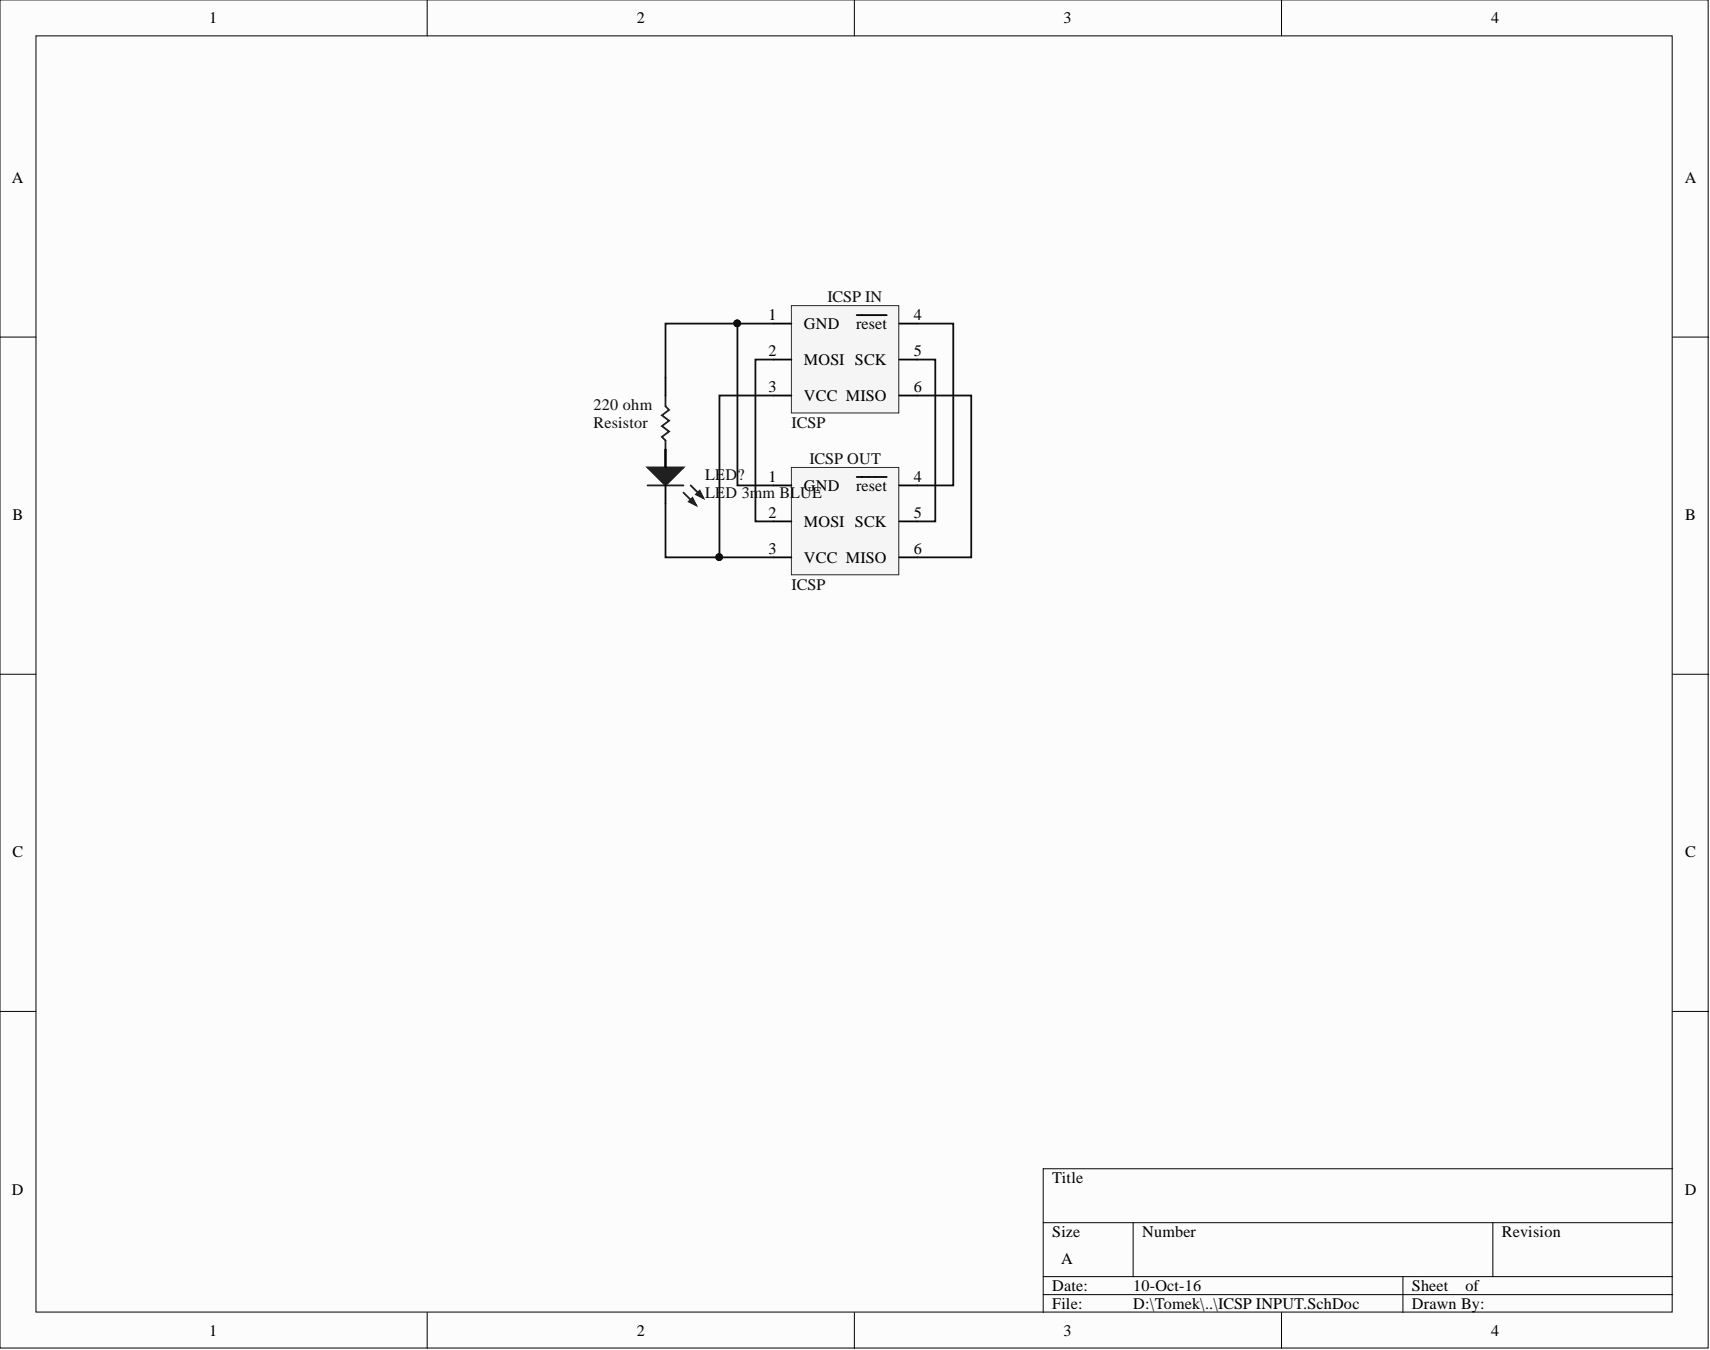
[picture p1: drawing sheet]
<svg xmlns="http://www.w3.org/2000/svg" width="241mm" height="190mm" viewBox="0 0 241 190" stroke-linecap="round" stroke-linejoin="round" font-family="sans-serif">
<g fill="#fcfcfc" stroke="#000" stroke-width=".14">
<path d="M0 0h241v190.2h-241z"/>
<path d="M5.1 5.1h230.9v180h-230.9z"/>
</g>
<g fill="none" stroke="#000" stroke-width=".14">
<path d="M60.3 0v5.1M120.6 0v5.1M180.8 0v5.1M0 47.6h5.1M236 47.6h5.1M0 95.1h5.1M236 95.1h5.1M0 142.7h5.1M236 142.7h5.1M147.2 172.5h88.8M159.9 172.5v7.6M210.7 172.5v7.6"/>
<path d="M236 164.9h-88.8v20.3M60.3 185.2v5.1M120.6 185.2v5.1M147.2 180.1h88.8M147.2 182.7h88.8M180.8 185.2v5.1M198 180.1v5.1"/>
</g>
<path d="M93.9 55.8v1.5l.5 .5-1 .8 1 .8-1 .7 1 .8-1 .7 .5 .6v1.2" fill="none" stroke="#1c1c1c" stroke-width=".25"/>
<path d="M93.9 53.3v2.5M93.9 63.4v2.6" fill="none" stroke="#000" stroke-width=".25"/>
<path d="M111.7 43.1h15.1v15.2h-15.1z" fill="#f5f5f5" stroke="#262626" stroke-width=".14"/>
<path d="M109.1 50.7h2.6M109.1 45.7h2.6M109.1 55.8h2.6M120.9 44.5h1.7M122.7 44.5h.7M123.5 44.5h.9M124.5 44.5h.6M126.9 50.7h2.5M126.9 45.7h2.5M126.9 55.8h2.5" fill="none" stroke="#000" stroke-width=".25"/>
<path d="M111.7 66h15.1v15.1h-15.1z" fill="#f5f5f5" stroke="#262626" stroke-width=".14"/>
<path d="M109.1 73.6h2.6M109.1 68.5h2.6M109.1 78.6h2.6M120.9 67.3h1.7M122.7 67.3h.7M123.5 67.3h.9M124.5 67.3h.6M126.9 73.6h2.5M126.9 68.5h2.5M126.9 78.6h2.5" fill="none" stroke="#000" stroke-width=".25"/>
<path d="M104.1 45.7h-10.2v7.6M109.1 50.7h-2.5v22.9h2.5M109.1 45.7h-5v22.8h5M109.1 55.8h-7.6v22.8h7.6M129.4 50.7h2.6v22.9h-2.6M129.4 45.7h5.1v22.8h-5.1M129.4 55.8h7.7v22.8h-7.7M93.9 71v7.6h7.6M93.9 63.4v2.6" fill="none" stroke="#0e0e0e" stroke-width=".25"/>
<g fill="#0e0e0e" stroke="#0e0e0e" stroke-width=".14">
<circle cx="104" cy="45.6" r=".47"/>
<circle cx="101.5" cy="78.6" r=".47"/>
</g>
<path d="M91.4 66h5l-2.5 2.5z" fill="#1c1c1c"/>
<path d="M91.4 66h5l-2.5 2.5zM91.4 68.5h5M96.4 69.5l1.8 1.8M97.5 68.5l1.7 1.8" fill="none" stroke="#1c1c1c" stroke-width=".25"/>
<path d="M93.9 63.4v2.6M93.9 68.5v2.5" fill="none" stroke="#000" stroke-width=".25"/>
<path d="M97.2 70.8l.5-.5 .5 1z" fill="#1c1c1c"/>
<path d="M97.2 70.8l.5-.5 .5 1z" fill="none" stroke="#1c1c1c" stroke-width=".25"/>
<path d="M98.2 69.8l.5-.5 .5 1z" fill="#1c1c1c"/>
<path d="M98.2 69.8l.5-.5 .5 1z" fill="none" stroke="#1c1c1c" stroke-width=".25"/>
<g font-size="2.3">
<text x="29.5" y="3.3">1</text>
<text x="89.8" y="3.3">2</text>
<text x="150.1" y="3.3">3</text>
<text x="210.4" y="3.3">4</text>
<text x="1.7" y="25.8">A</text>
<text x="237.7" y="25.8">A</text>
<text x="108.5" y="45.2">1</text>
<text x="113.5" y="46.4">GND</text>
<text x="120.8" y="46.4">reset</text>
<text x="128.9" y="45.2">4</text>
<text x="108.5" y="50.2">2</text>
<text x="113.5" y="51.5">MOSI SCK</text>
<text x="128.9" y="50.2">5</text>
<text x="108.5" y="55.3">3</text>
<text x="113.5" y="56.6">VCC MISO</text>
<text x="128.9" y="55.3">6</text>
<text x="108.5" y="68">1</text>
<text x="113.5" y="69.3">GND</text>
<text x="120.8" y="69.3">reset</text>
<text x="128.9" y="68">4</text>
<text x="1.8" y="73.4">B</text>
<text x="108.5" y="73.1">2</text>
<text x="113.5" y="74.3">MOSI SCK</text>
<text x="128.9" y="73.1">5</text>
<text x="237.8" y="73.4">B</text>
<text x="108.5" y="78.1">3</text>
<text x="113.5" y="79.4">VCC MISO</text>
<text x="128.9" y="78.1">6</text>
<text x="1.8" y="120.9">C</text>
<text x="237.8" y="120.9">C</text>
<text x="148.5" y="167">Title</text>
<text x="1.7" y="168.6">D</text>
<text x="237.7" y="168.6">D</text>
<text x="148.5" y="174.6">Size</text>
<text x="149.7" y="178.4">A</text>
<text x="161.2" y="174.6">Number</text>
<text x="211.9" y="174.6">Revision</text>
<text x="148.5" y="182.2">Date:</text>
<text x="148.5" y="184.7">File:</text>
<text x="159.9" y="182.2">10-Oct-16</text>
<text x="159.9" y="184.7">D:\Tomek\..\ICSP INPUT.SchDoc</text>
<text x="199.2" y="182.2">Sheet</text>
<text x="199.2" y="184.7">Drawn By:</text>
<text x="206.8" y="182.2">of</text>
<text x="29.5" y="188.5">1</text>
<text x="89.8" y="188.5">2</text>
<text x="150.1" y="188.5">3</text>
<text x="210.4" y="188.5">4</text>
</g>
<g font-size="2.3" fill="#0e0e0e">
<text x="116.8" y="42.6">ICSP IN</text>
<text x="83.8" y="57.8">220 ohm</text>
<text x="83.8" y="60.4">Resistor</text>
<text x="111.7" y="60.4">ICSP</text>
<text x="114.2" y="65.5">ICSP OUT</text>
<text x="99.5" y="67.7">LED?</text>
<text x="99.5" y="70.3">LED 3mm BLUE</text>
<text x="111.7" y="83.2">ICSP</text>
</g>
</svg>
